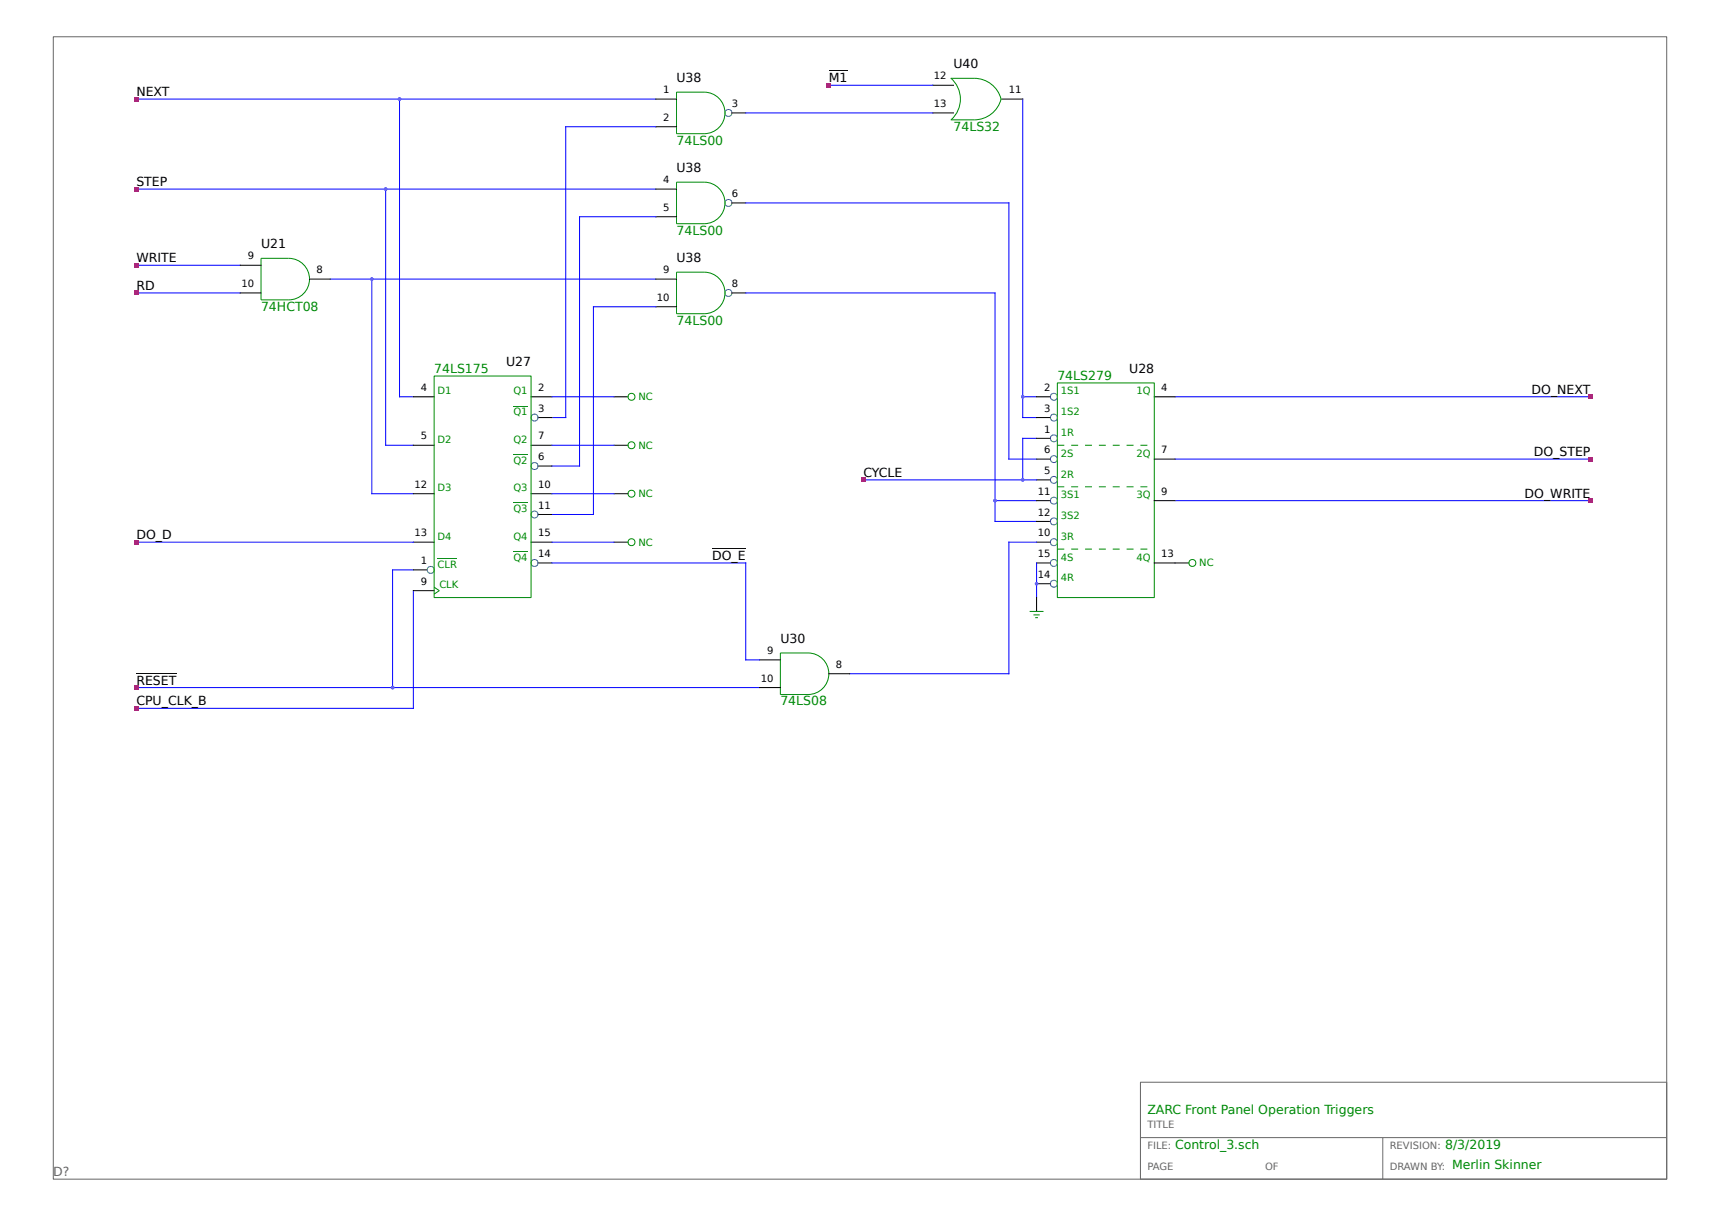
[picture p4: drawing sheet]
<svg xmlns="http://www.w3.org/2000/svg" width="297mm" height="210mm" viewBox="0 0 297 210" stroke-linecap="round" stroke-linejoin="round" font-family="sans-serif">
<path d="M9.2 6.3h278.6v197.3h-278.6zM196.9 186.9h90.9v16.7h-90.9zM196.9 196.5h90.9M238.8 196.5v7.1" fill="none" stroke="#666" stroke-width=".17"/>
<g fill="none" stroke="#00f" stroke-width=".17">
<path d="M23.6 17.1h89.6M69 17.1v51.4h2.4M128.8 19.5h32.3M143.1 14.7h18M176.6 17.1v55h2.4M23.6 32.7h89.6M66.6 32.7v44.2h4.8M113.2 21.9h-15.5v50.2h-2.4M113.2 37.4h-13.1v43.1h-4.8M128.8 35h45.4v44.3h4.8M23.6 45.8h17.9M23.6 50.6h17.9"/>
<path d="M57 48.2h56.2M64.2 48.2v37.1h7.2M113.2 53h-10.7v35.9h-7.2M128.8 50.6h43v39.4h7.2M95.3 68.5h10.8M95.3 76.9h10.8M176.6 68.5h2.4M179 75.7h-2.4v7.2M202.9 68.5h71.7M202.9 79.3h71.7M23.6 93.6h47.8M71.4 98.4h-3.6v20.3"/>
<path d="M95.3 85.3h10.8M95.3 93.6h10.8M95.3 97.2h33.5v16.8h2.4M149.1 82.9h29.9M171.8 86.5h7.2M179 93.6h-4.8v22.8h-27.5M179 97.2v6M202.9 86.5h71.7M23.6 118.7h107.6M71.4 102v20.3h-47.8"/>
</g>
<g fill="none" stroke="#000" stroke-width=".17">
<path d="M113.2 17.1h3.6M126.4 19.5h2.4M143.1 12.2h3.3M161.1 19.5h3.5M161.1 14.7h3.5M173 17.1h3.6M113.2 21.9h3.6M113.2 37.4h3.6M113.2 32.7h3.6M126.4 35h2.4M41.5 50.6h3.6M41.5 45.8h3.6"/>
<path d="M53.4 48.2h3.6M113.2 53h3.6M113.2 48.2h3.6M126.4 50.6h2.4M71.4 68.5h3.6M71.4 76.9h3.6M91.7 68.5h3.6M91.7 76.9h3.6M92.9 72.1h2.4M106.1 68.5h2.3M106.1 76.9h2.3M179 68.5h2.4"/>
<path d="M179 72.1h2.4M179 75.7h2.4M179 79.3h2.4M199.3 68.5h3.6M199.3 79.3h3.6M71.4 85.3h3.6M71.4 93.6h3.6M71.4 98.4h2.4M91.7 85.3h3.6M91.7 93.6h3.6M92.9 80.5h2.4M92.9 88.9h2.4"/>
<path d="M92.9 97.2h2.4M106.1 85.3h2.3M106.1 93.6h2.3M123 94.7h5.8M179 93.6h2.4M179 97.2h2.4M179 82.9h2.4M179 86.5h2.4M179 90h2.4M199.3 97.2h6M199.3 86.5h3.6M23.6 116.3h6.9"/>
<path d="M71.4 102h3.6M131.2 114h3.6M131.2 118.7h3.6M143.1 116.4h3.6M179 100.8h2.4M179 103.2v2.4"/>
</g>
<g fill="none" stroke="#008b00" stroke-width=".17">
<path d="M116.8 15.9h4.8a3.6 3.6 0 0 1 3.6 3.6 3.6 3.6 0 0 1-3.6 3.6h-4.8zM164.2 13.5h4a4.8 4.8 0 0 1 4.7 3.6M164.2 13.5a4.8 4.8 0 0 1 .1 7.2M172.9 17.1a4.8 4.8 0 0 1-4.7 3.6h-4M116.8 31.5h4.8a3.6 3.6 0 0 1 3.6 3.5 3.6 3.6 0 0 1-3.6 3.6h-4.8zM45.1 44.6h4.8a3.6 3.6 0 0 1 3.5 3.6 3.6 3.6 0 0 1-3.5 3.6h-4.8zM116.8 47h4.8a3.6 3.6 0 0 1 3.6 3.6 3.6 3.6 0 0 1-3.6 3.6h-4.8zM75 64.9h16.7v38.3h-16.7zM88.6 70.1h2.5M88.6 78.5h2.5M182.6 66.1h16.7v37.1h-16.7zM75.6 96.4h3.3"/>
<path d="M88.6 86.9h2.5M88.6 95.2h2.5M75 101.4l.9 .6-.9 .6M134.8 112.8h4.7a3.6 3.6 0 0 1 3.6 3.6 3.6 3.6 0 0 1-3.6 3.5h-4.7zM177.8 105.6h2.4M178.5 106.2h1M178.8 106.7h.4"/>
<circle cx="109" cy="68.5" r=".6"/>
<circle cx="109" cy="76.9" r=".6"/>
<circle cx="109" cy="93.6" r=".6"/>
<circle cx="109" cy="85.3" r=".6"/>
<circle cx="205.9" cy="97.2" r=".6"/>
</g>
<g fill="none" stroke="#008b8b" stroke-width=".17">
<circle cx="125.8" cy="19.5" r=".6"/>
<circle cx="125.8" cy="35" r=".6"/>
<circle cx="125.8" cy="50.6" r=".6"/>
<circle cx="92.3" cy="72.1" r=".6"/>
<circle cx="182" cy="68.5" r=".6"/>
<circle cx="182" cy="75.7" r=".6"/>
<circle cx="182" cy="79.3" r=".6"/>
<circle cx="182" cy="72.1" r=".6"/>
<circle cx="74.4" cy="98.4" r=".6"/>
<circle cx="92.3" cy="88.9" r=".6"/>
<circle cx="92.3" cy="97.2" r=".6"/>
<circle cx="92.3" cy="80.5" r=".6"/>
<circle cx="182" cy="93.6" r=".6"/>
<circle cx="182" cy="97.2" r=".6"/>
<circle cx="182" cy="86.5" r=".6"/>
<circle cx="182" cy="82.9" r=".6"/>
<circle cx="182" cy="90" r=".6"/>
<circle cx="182" cy="100.8" r=".6"/>
</g>
<path d="M182.6 76.9h16.7M182.6 84.1h16.7M182.6 94.8h16.7" fill="none" stroke="#008b00" stroke-width=".17" stroke-dasharray="1.2 1.2" stroke-linecap="butt"/>
<path d="M68.8 16.9h.4l.1 .2-.1 .2h-.4l-.1-.2z" fill="#a020f0"/>
<g fill="#f00">
<path d="M23.2 16.8h.7v.7h-.7z"/>
<path d="M23.2 122h.7v.7h-.7z"/>
</g>
<path d="M67.6 118.5h.4l.1 .2-.1 .3h-.4l-.1-.3z" fill="#a020f0"/>
<path d="M23.2 118.4h.7v.7h-.7z" fill="#f00"/>
<g fill="#a020f0">
<path d="M67.6 118.5h.4l.1 .2-.1 .3h-.4l-.1-.3z"/>
<path d="M68.8 16.9h.4l.1 .2-.1 .2h-.4l-.1-.2z"/>
<path d="M66.4 32.4h.4l.1 .3-.1 .2h-.4l-.1-.2z"/>
</g>
<g fill="#f00">
<path d="M23.2 32.3h.7v.7h-.7z"/>
<path d="M23.2 45.4h.7v.8h-.7z"/>
<path d="M23.2 50.2h.7v.7h-.7z"/>
</g>
<g fill="#a020f0">
<path d="M66.4 32.4h.4l.1 .3-.1 .2h-.4l-.1-.2z"/>
<path d="M64 48h.4l.1 .2-.1 .2h-.4l-.1-.2z"/>
<path d="M176.4 68.3h.4l.1 .2-.1 .2h-.4l-.1-.2z"/>
<path d="M171.6 86.2h.4l.1 .3-.1 .2h-.4l-.1-.2z"/>
</g>
<g fill="#f00">
<path d="M274.3 68.2h.7v.7h-.7z"/>
<path d="M274.3 78.9h.7v.7h-.7z"/>
<path d="M274.3 86.1h.7v.7h-.7z"/>
<path d="M23.2 93.3h.7v.7h-.7z"/>
</g>
<g fill="#a020f0">
<path d="M178.8 100.6h.4l.1 .2-.1 .2h-.4l-.1-.2z"/>
<path d="M176.4 82.6h.4l.1 .3-.1 .2h-.4l-.1-.2z"/>
</g>
<path d="M148.7 82.5h.8v.7h-.8z" fill="#f00"/>
<g fill="#a020f0">
<path d="M178.8 100.6h.4l.1 .2-.1 .2h-.4l-.1-.2z"/>
<path d="M176.4 82.6h.4l.1 .3-.1 .2h-.4l-.1-.2z"/>
</g>
<path d="M142.8 14.4h.7v.7h-.7z" fill="#f00"/>
<g font-size="2.2">
<text x="164.6" y="11.8">U40</text>
<text x="23.6" y="16.6">NEXT</text>
<text x="116.8" y="14.2">U38</text>
<text x="143.1" y="14.2">M1</text>
<text x="116.8" y="29.8">U38</text>
<text x="23.6" y="32.1">STEP</text>
<text x="23.6" y="45.3">WRITE</text>
<text x="45.1" y="42.9">U21</text>
<text x="116.8" y="45.3">U38</text>
<text x="23.6" y="50.1">RD</text>
<text x="87.4" y="63.2">U27</text>
<text x="195" y="64.4">U28</text>
<text x="264.5" y="68">DO_NEXT</text>
<text x="149.1" y="82.4">CYCLE</text>
<text x="264.9" y="78.8">DO_STEP</text>
<text x="263.3" y="86">DO_WRITE</text>
<text x="23.6" y="93.1">DO_D</text>
<text x="123" y="96.7">DO_E</text>
<text x="134.8" y="111.1">U30</text>
<text x="23.6" y="118.2">RESET</text>
<text x="23.6" y="121.8">CPU_CLK_B</text>
</g>
<g font-size="2.2" fill="#008b00">
<text x="164.6" y="22.6">74LS32</text>
<text x="116.8" y="25">74LS00</text>
<text x="116.8" y="40.5">74LS00</text>
<text x="45.1" y="53.7">74HCT08</text>
<text x="116.8" y="56.1">74LS00</text>
<text x="75" y="64.4">74LS175</text>
<text x="182.6" y="65.6">74LS279</text>
<text x="134.8" y="121.8">74LS08</text>
<text x="198.1" y="192.4">ZARC Front Panel Operation Triggers</text>
<text x="202.9" y="198.3">Control_3.sch</text>
<text x="249.5" y="198.3">8/3/2019</text>
<text x="250.7" y="201.9">Merlin Skinner</text>
</g>
<text font-size="2.2" fill="#666" x="9.2" y="203.1">D?</text>
<g font-size="1.7">
<text x="114.5" y="16.1">1</text>
<text x="161.2" y="13.7">12</text>
<text x="174.2" y="16.1">11</text>
<text x="114.5" y="20.9">2</text>
<text x="126.4" y="18.5">3</text>
<text x="161.2" y="18.5">13</text>
<text x="114.5" y="31.6">4</text>
<text x="126.4" y="34">6</text>
<text x="114.5" y="36.4">5</text>
<text x="42.8" y="44.8">9</text>
<text x="54.6" y="47.2">8</text>
<text x="114.5" y="47.2">9</text>
<text x="41.7" y="49.6">10</text>
<text x="113.4" y="52">10</text>
<text x="126.4" y="49.6">8</text>
<text x="72.7" y="67.5">4</text>
<text x="92.9" y="67.5">2</text>
<text x="92.9" y="71.1">3</text>
<text x="180.3" y="67.5">2</text>
<text x="180.3" y="71.1">3</text>
<text x="200.5" y="67.5">4</text>
<text x="72.7" y="75.9">5</text>
<text x="92.9" y="75.9">7</text>
<text x="180.3" y="74.7">1</text>
<text x="92.9" y="79.5">6</text>
<text x="180.3" y="81.9">5</text>
<text x="180.3" y="78.3">6</text>
<text x="200.5" y="78.3">7</text>
<text x="71.6" y="84.3">12</text>
<text x="92.9" y="84.3">10</text>
<text x="92.9" y="87.8">11</text>
<text x="179.2" y="85.5">11</text>
<text x="179.2" y="89">12</text>
<text x="200.5" y="85.5">9</text>
<text x="71.6" y="92.6">13</text>
<text x="92.9" y="92.6">15</text>
<text x="179.2" y="92.6">10</text>
<text x="72.7" y="97.4">1</text>
<text x="72.7" y="101">9</text>
<text x="92.9" y="96.2">14</text>
<text x="179.2" y="99.8">14</text>
<text x="179.2" y="96.2">15</text>
<text x="200.5" y="96.2">13</text>
<text x="132.5" y="113">9</text>
<text x="131.4" y="117.7">10</text>
<text x="144.3" y="115.3">8</text>
</g>
<g font-size="1.7" fill="#008b00">
<text x="75.6" y="68.1">D1</text>
<text x="88.6" y="68.1">Q1</text>
<text x="88.6" y="71.7">Q1</text>
<text x="110.2" y="69.1">NC</text>
<text x="183.2" y="68.1">1S1</text>
<text x="183.2" y="71.7">1S2</text>
<text x="196.3" y="68.1">1Q</text>
<text x="75.6" y="76.5">D2</text>
<text x="88.6" y="76.5">Q2</text>
<text x="110.2" y="77.5">NC</text>
<text x="183.2" y="75.3">1R</text>
<text x="88.6" y="80.1">Q2</text>
<text x="183.2" y="82.5">2R</text>
<text x="183.2" y="78.9">2S</text>
<text x="196.3" y="78.9">2Q</text>
<text x="75.6" y="84.9">D3</text>
<text x="88.6" y="84.9">Q3</text>
<text x="88.6" y="88.4">Q3</text>
<text x="110.2" y="85.9">NC</text>
<text x="183.2" y="86.1">3S1</text>
<text x="183.2" y="89.6">3S2</text>
<text x="196.3" y="86.1">3Q</text>
<text x="75.6" y="93.2">D4</text>
<text x="88.6" y="93.2">Q4</text>
<text x="110.2" y="94.2">NC</text>
<text x="183.2" y="93.2">3R</text>
<text x="75.6" y="98">CLR</text>
<text x="75.9" y="101.6">CLK</text>
<text x="88.6" y="96.8">Q4</text>
<text x="183.2" y="100.4">4R</text>
<text x="183.2" y="96.8">4S</text>
<text x="196.3" y="96.8">4Q</text>
<text x="207.1" y="97.8">NC</text>
</g>
<g font-size="1.7" fill="#666">
<text x="198.1" y="194.9">TITLE</text>
<text x="198.1" y="198.4">FILE:</text>
<text x="198.1" y="202">PAGE</text>
<text x="218.4" y="202">OF</text>
<text x="240" y="198.4">REVISION:</text>
<text x="240" y="202">DRAWN BY:</text>
</g>
</svg>
